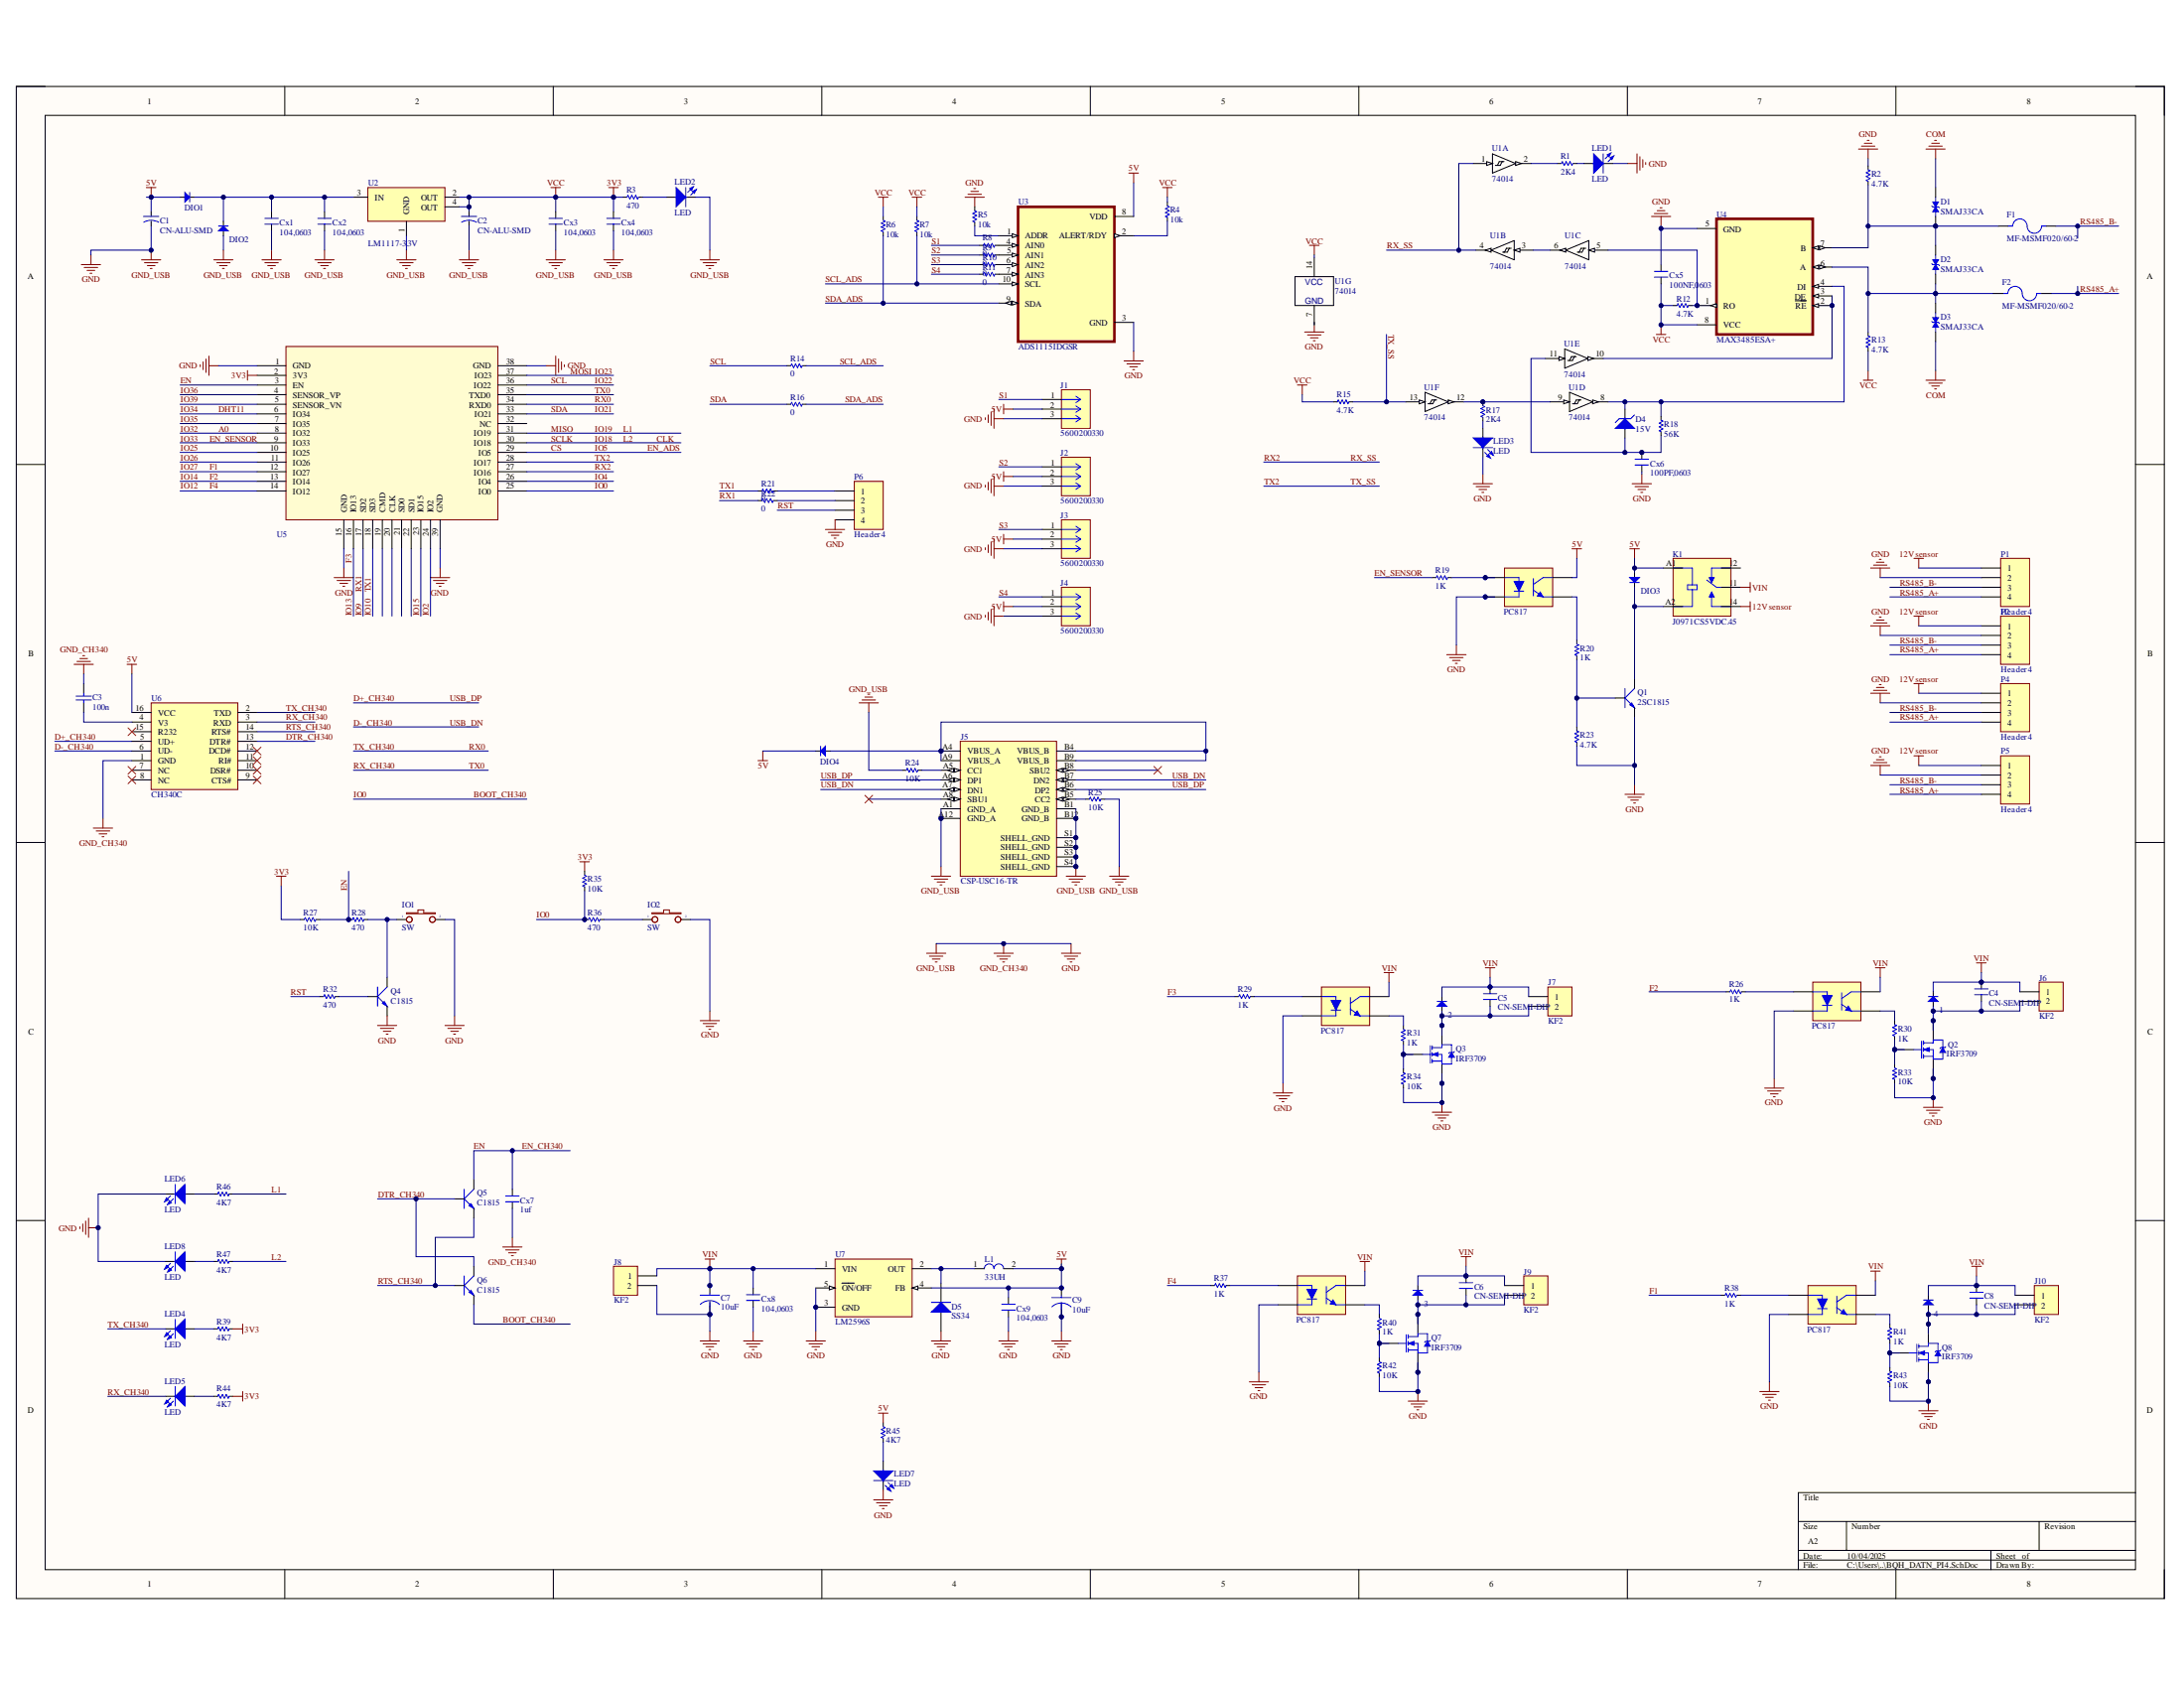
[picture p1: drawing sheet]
# Altium project BQH_DATN_PI4.PrjPcb
1 sheet, 127 parts. Net scope: global (net labels, ports and power ports of the same name join across sheets).
Board file: BQH_DATN_PI4.PcbDoc

## Sheet BQH_DATN_PI4.SchDoc
size A2

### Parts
1  Diode SMD  [DIO-SMD-A]  (value not drawn)
2  Diode SMD  [DIO-SMD-A]  (value not drawn)
3  Diode SMD  [DIO-SMD-A]  (value not drawn)
4  Diode SMD  [DIO-SMD-A]  (value not drawn)
C1  CN-ALU-SMD  [CAP-ALU-SMD-6.3x7.7x2.2]
C2  CN-ALU-SMD  [CAP-ALU-SMD-6.3x7.7x2.2]
C3  100n  [CAP SMD 0805.CAOVANHUONG]
C4  CN-SEMI-DIP  [C-SE-10x13x12x6x4]
C5  CN-SEMI-DIP  [C-SE-10x13x12x6x4]
C6  CN-SEMI-DIP  [C-SE-10x13x12x6x4]
C7  10uF  [CAP 8x11.5x3.5mm.CAOVANHUONG]
C8  CN-SEMI-DIP  [C-SE-10x13x12x6x4]
C9  10uF  [CAP 8x11.5x3.5mm.CAOVANHUONG]
Cx1  104,0603  [CN-SMD-3225]
Cx2  104,0603  [CN-SMD-0805]
Cx3  104,0603  [CN-SMD-3225]
Cx4  104,0603  [CN-SMD-0805]
Cx5  100NF,0603  [CN-SMD-0805]
Cx6  100PF,0603  [CN-SMD-0805]
Cx7  1uf  [CN-SMD-0805]
Cx8  104,0603  [CN-SMD-3225]
Cx9  104,0603  [CN-SMD-3225]
D1  SMAJ33CA  [DIOM4325X250N]
D2  SMAJ33CA  [DIOM4325X250N]
D3  SMAJ33CA  [DIOM4325X250N]
D4  15V  [SOD80.CAOVANHUONG]
D5  SS34  [DIODE SMA]
DIO1  Diode SMD  [DIO-SMD-106]  (value not drawn)
DIO2  Diode SMD  [DIO-SMD-106]  (value not drawn)
DIO3  Diode SMD  [DIO-SMD-106]  (value not drawn)
DIO4  Diode SMD  [DIO-SMD-106]  (value not drawn)
F1  MF-MSMF020/60-2  [FUSER_MF-MSMF020/60-2]
F2  MF-MSMF020/60-2  [FUSER_MF-MSMF020/60-2]
IO1  SW  [SW1-SMD]
IO2  SW  [SW1-SMD]
J1  5600200330  [CONN03_560020_MOL]
J2  5600200330  [CONN03_560020_MOL]
J3  5600200330  [CONN03_560020_MOL]
J4  5600200330  [CONN03_560020_MOL]
J5  CSP-USC16-TR  [VALCON_CSP-USC16-TR]
J6  KF2  [KF2-7.62]
J7  KF2  [KF2-7.62]
J8  KF2  [KF2-7.62]
J9  KF2  [KF2-7.62]
J10  KF2  [KF2-7.62]
K1  J0971CS5VDC.45  [RELAY_J0971CS5VDC.45]
L1  33UH  [L-SMD-M-7.3x4.5]
LED1  LED  [LED SMD 0603 RED.CAOVANHUONG]
LED2  LED  [LED SMD 0805 RED witch hole.CAOVANHUONG]
LED3  LED  [LED SMD 0603 RED.CAOVANHUONG]
LED4  LED  [LED SMD 0603 RED.CAOVANHUONG]
LED5  LED  [LED SMD 0603 RED.CAOVANHUONG]
LED6  LED  [LED SMD 0603 RED.CAOVANHUONG]
LED7  LED  [LED SMD 0805 YEL.CAOVANHUONG]
LED8  LED  [LED SMD 0603 RED.CAOVANHUONG]
P1  Header 4  [PCB HEADER 4PIN.CAOVANHUONG]
P2  Header 4  [PCB HEADER 4PIN.CAOVANHUONG]
P3  PC817  [PC817S.CAOVANHUONG]
P4  Header 4  [PCB HEADER 4PIN.CAOVANHUONG]
P5  Header 4  [PCB HEADER 4PIN.CAOVANHUONG]
P6  Header 4  [PCB HEADER 4PIN.CAOVANHUONG]
P7  PC817  [PC817S.CAOVANHUONG]
P8  PC817  [PC817S.CAOVANHUONG]
P9  PC817  [PC817S.CAOVANHUONG]
P10  PC817  [PC817S.CAOVANHUONG]
Q1  2SC1815  [SOT23-321]
Q2  IRF3709  [D2PAK]
Q3  IRF3709  [D2PAK]
Q4  C1815  [SOT23-3.CAOVANHUONG]
Q5  C1815  [SOT23-3.CAOVANHUONG]
Q6  C1815  [SOT23-3.CAOVANHUONG]
Q7  IRF3709  [D2PAK]
Q8  IRF3709  [D2PAK]
R1  2K4  [RES-SMD-0805]
R2  4.7K  [RES-SMD-0805]
R3  470  [RES-SMD-0805]
R4  10k  [RES-SMD-0805]
R5  10k  [RES-SMD-0805]
R6  10k  [RES-SMD-0805]
R7  10k  [RES-SMD-0805]
R8  0  [RES-SMD-0805]
R9  0  [RES-SMD-0805]
R10  0  [RES-SMD-0805]
R11  0  [RES-SMD-0805]
R12  4.7K  [RES-SMD-0805]
R13  4.7K  [RES-SMD-0805]
R14  0  [RES-SMD-0805]
R15  4.7K  [RES-SMD-0805]
R16  0  [RES-SMD-0805]
R17  2K4  [RES-SMD-0805]
R18  56K  [RES-SMD-0805]
R19  1K  [RES-SMD-0805]
R20  1K  [RES-SMD-0805]
R21  0  [RES-SMD-0805]
R22  0  [RES-SMD-0805]
R23  4.7K  [RES-SMD-0805]
R24  10K  [RES-SMD-0805]
R25  10K  [RES-SMD-0805]
R26  1K  [RES-SMD-0805]
R27  10K  [RES-SMD-0805]
R28  470  [RES-SMD-0805]
R29  1K  [RES-SMD-0805]
R30  1K  [RES-SMD-0805]
R31  1K  [RES-SMD-0805]
R32  470  [RES-SMD-0603]
R33  10K  [RES-SMD-0805]
R34  10K  [RES-SMD-0805]
R35  10K  [RES-SMD-0805]
R36  470  [RES-SMD-0805]
R37  1K  [RES-SMD-0805]
R38  1K  [RES-SMD-0805]
R39  4K7  [RES-SMD-0805]
R40  1K  [RES-SMD-0805]
R41  1K  [RES-SMD-0805]
R42  10K  [RES-SMD-0805]
R43  10K  [RES-SMD-0805]
R44  4K7  [RES-SMD-0805]
R45  4K7  [RES-SMD-0805]
R46  4K7  [RES-SMD-0805]
R47  4K7  [RES-SMD-0805]
U1  74014  [SO14]  (parts A,B,C,D,E,F,G of 7)
U2  LM1117-3.3V  [SOT223-4.CAOVANHUONG]
U3  ADS1115IDGSR  [SOP50P490X110-10N]
U4  MAX3485ESA+  [SOIC127P600X175-8N]
U5  ESP32-WROOM-32  [ESP32-WROOM-32D]  (value not drawn)
U6  CH340C  [SOIC16_50_284_25X90_SMT]
U7  LM2596S  [TO263-5.CAOVANHUONG]

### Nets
3V3: C2.1 Cx3.2 Cx4.2 Cx5.1 R3.2 R4.2 R6.2 R7.2 R12.1 R13.2 R15.1 R27.1 R35.1 R39.2 R44.2 U1.14(VCC) U2.2(OUT) U2.4(OUT) U4.8(VCC) U5.2(3V3)  [also labelled VCC]
5V: C1.1 C9.1 Cx9.2 DIO1.1(A) DIO3.1(A) DIO4.2(K) J1.2 J2.2 J3.2 J4.2 K1.A1(COIL1) L1.2 P3.4 R45.2 U3.8(VDD) U6.16(VCC) U7.4(FB)
12V sensor: K1.14(NO) P1.1 P2.1 P4.1 P5.1
COM: D1.2 D3.1
GND: C1.2 C2.2 C3.1 C7.2 C9.2 Cx1.1 Cx2.1 Cx3.1 Cx4.1 Cx5.2 Cx6.2 Cx7.2 Cx8.1 Cx9.1 D5.1(A) DIO2.1(A) IO1.2 IO2.2 J1.3 J2.3 J3.3 J4.3 J5.A1(GND_A) J5.A12(GND_A) J5.B1(GND_B) J5.B12(GND_B) J5.S1(SHELL_GND) J5.S2(SHELL_GND) J5.S3(SHELL_GND) J5.S4(SHELL_GND) J8.2 LED1.2 LED2.2 LED3.2 LED6.2 LED7.2 LED8.2 P1.2 P2.2 P3.2 P4.2 P5.2 P6.4 P7.2 P8.2 P9.2 P10.2 Q1.1(E) Q2.3(S) Q3.3(S) Q4.2(E) Q7.3(S) Q8.3(S) R2.1 R5.2 R23.2 R24.1 R25.2 R33.2 R34.2 R42.2 R43.2 U1.7(GND) U2.1(GND) U3.3(GND) U4.5(GND) U5.1(GND) U5.15(GND) U5.38(GND) U5.39(GND) U6.1(GND) U7.3(GND) U7.5(~{ON}/OFF)  [also labelled GND_CH340, GND_USB]
VIN: 1.2(K) 2.2(K) 3.2(K) 4.2(K) C4.1 C5.1 C6.1 C7.1 C8.1 Cx8.2 J6.1 J7.1 J8.1 J9.1 J10.1 K1.11(COM) P7.4 P8.4 P9.4 P10.4 U7.1(VIN)
A0: U5.8(IO32)  [also labelled IO32]
BOOT_CH340: Q6.2(E) R35.2 R36.2 U5.25(IO0)  [also labelled IO0]
CLK: R47.2 U5.30(IO18)  [also labelled IO18, L2, SCLK]
CS: U5.29(IO5)  [also labelled EN_ADS, IO5]
D+_CH340: J5.A6(DP1) J5.B6(DP2) U6.5(UD+)  [also labelled USB_DP]
D-_CH340: J5.A7(DN1) J5.B7(DN2) U6.6(UD-)  [also labelled USB_DN]
DHT11: U5.6(IO34)  [also labelled IO34]
DTR_CH340: Q5.1(B) Q6.3(C) U6.13(DTR#)
EN: Cx7.1 Q5.3(C) R27.2 R28.1 U5.3(EN)  [also labelled EN_CH340]
EN_SENSOR: R19.2 U5.9(IO33)  [also labelled IO33]
F1: R38.1 U5.12(IO27)  [also labelled IO27]
F2: R26.1 U5.13(IO14)  [also labelled IO14]
F3: R29.1 U5.16(IO13)  [also labelled IO13]
F4: R37.1 U5.14(IO12)  [also labelled IO12]
IO2: U5.24(IO2)
IO4: U5.26(IO4)
IO9: R22.2 U5.17(SD2)  [also labelled RX1]
IO10: R21.2 U5.18(SD3)  [also labelled TX1]
IO15: U5.23(IO15)
IO19: R46.2 U5.31(IO19)  [also labelled L1, MISO]
IO21: R16.2 U5.33(IO21)  [also labelled SDA]
IO22: R14.2 U5.36(IO22)  [also labelled SCL]
IO23: U5.37(IO23)  [also labelled MOSI]
IO25: U5.10(IO25)
IO26: U5.11(IO26)
IO35: U5.7(IO35)
IO36: U5.4(SENSOR_VP)
IO39: U5.5(SENSOR_VN)
RS485_A+: F2.2 P1.4 P2.4 P4.4 P5.4
RS485_B-: F1.2 P1.3 P2.3 P4.3 P5.3
RST: P6.3 R32.1
RTS_CH340: Q5.2(E) Q6.1(B) U6.14(RTS#)
RX0: LED4.2 U5.34(RXD0) U6.2(TXD)  [also labelled TX_CH340]
RX2: U1.1(A) U1.4(Y) U5.27(IO16)  [also labelled RX_SS]
RX_CH340: LED5.2 U5.35(TXD0) U6.3(RXD)  [also labelled TX0]
S1: J1.1 R8.2
S2: J2.1 R9.2
S3: J3.1 R10.2
S4: J4.1 R11.2
SCL_ADS: R7.1 R14.1 U3.10(SCL)
SDA_ADS: R6.1 R16.1 U3.9(SDA)
TX2: R15.2 U1.13(A) U5.28(IO17)  [also labelled TX_SS]
Net1_1: 1.1(A) C4.2 J6.2 Q2.2(D)
Net2_1: 2.1(A) C5.2 J7.2 Q3.2(D)
Net3_1: 3.1(A) C6.2 J9.2 Q7.2(D)
Net4_1: 4.1(A) C8.2 J10.2 Q8.2(D)
NetC3_2: C3.2 U6.4(V3)
NetCx1_2: Cx1.2 Cx2.2 DIO1.2(K) DIO2.2(K) U2.3(IN)
NetCx6_1: Cx6.1 D4.1 R18.2 U1.11(A)
NetD1_1: D1.1 D2.2 F1.1 R2.2 U4.7(B)
NetD2_1: D2.1 D3.2 F2.1 R13.1 U4.6(A)
NetD4_2: D4.2 R18.1 U1.8(Y) U4.4(DI)
NetD5_2: D5.2(K) L1.1 U7.2(OUT)
NetDIO3_2: DIO3.2(K) K1.A2(COIL2) Q1.2(C)
NetDIO4_1: DIO4.1(A) J5.A4(VBUS_A) J5.A9(VBUS_A) J5.B4(VBUS_B) J5.B9(VBUS_B)
NetIO1_1: IO1.1 Q4.3(C) R28.2
NetIO2_1: IO2.1 R36.1
NetJ5_A5: J5.A5(CC1) R24.2
NetJ5_B5: J5.B5(CC2) R25.1
NetLED1_1: LED1.1 R1.2
NetLED2_1: LED2.1 R3.1
NetLED3_1: LED3.1 R17.2
NetLED4_1: LED4.1 R39.1
NetLED5_1: LED5.1 R44.1
NetLED6_1: LED6.1 R46.1
NetLED7_1: LED7.1 R45.1
NetLED8_1: LED8.1 R47.1
NetP3_1: P3.1 R19.1
NetP3_3: P3.3 R20.2
NetP6_1: P6.1 R21.1
NetP6_2: P6.2 R22.1
NetP7_1: P7.1 R26.2
NetP7_3: P7.3 R30.2
NetP8_1: P8.1 R29.2
NetP8_3: P8.3 R31.2
NetP9_1: P9.1 R37.2
NetP9_3: P9.3 R40.2
NetP10_1: P10.1 R38.2
NetP10_3: P10.3 R41.2
NetQ1_3: Q1.3(B) R20.1 R23.1
NetQ2_1: Q2.1(G) R30.1 R33.1
NetQ3_1: Q3.1(G) R31.1 R34.1
NetQ4_1: Q4.1(B) R32.2
NetQ7_1: Q7.1(G) R40.1 R42.1
NetQ8_1: Q8.1(G) R41.1 R43.1
NetR1_1: R1.1 U1.2(Y)
NetR4_1: R4.1 U3.2(ALERT/RDY)
NetR5_1: R5.1 U3.1(ADDR)
NetR8_1: R8.1 U3.4(AIN0)
NetR9_1: R9.1 U3.5(AIN1)
NetR10_1: R10.1 U3.6(AIN2)
NetR11_1: R11.1 U3.7(AIN3)
NetR12_2: R12.2 U1.5(A) U4.1(RO)
NetR17_1: R17.1 U1.9(A) U1.12(Y)
NetU1_3: U1.3(A) U1.6(Y)
NetU1_10: U1.10(Y) U4.2(~{RE}) U4.3(DE)

Not connected (* = marked no-connect by the designer): J5 A8(SBU1)* B8(SBU2)*; K1 12(NC); U5 19(CMD) 20(CLK) 21(SD0) 22(SD1) 32(NC); U6 7(NC)* 8(NC)* 9(CTS#)* 10(DSR#)* 11(RI#)* 12(DCD#)* 15(R232)*
